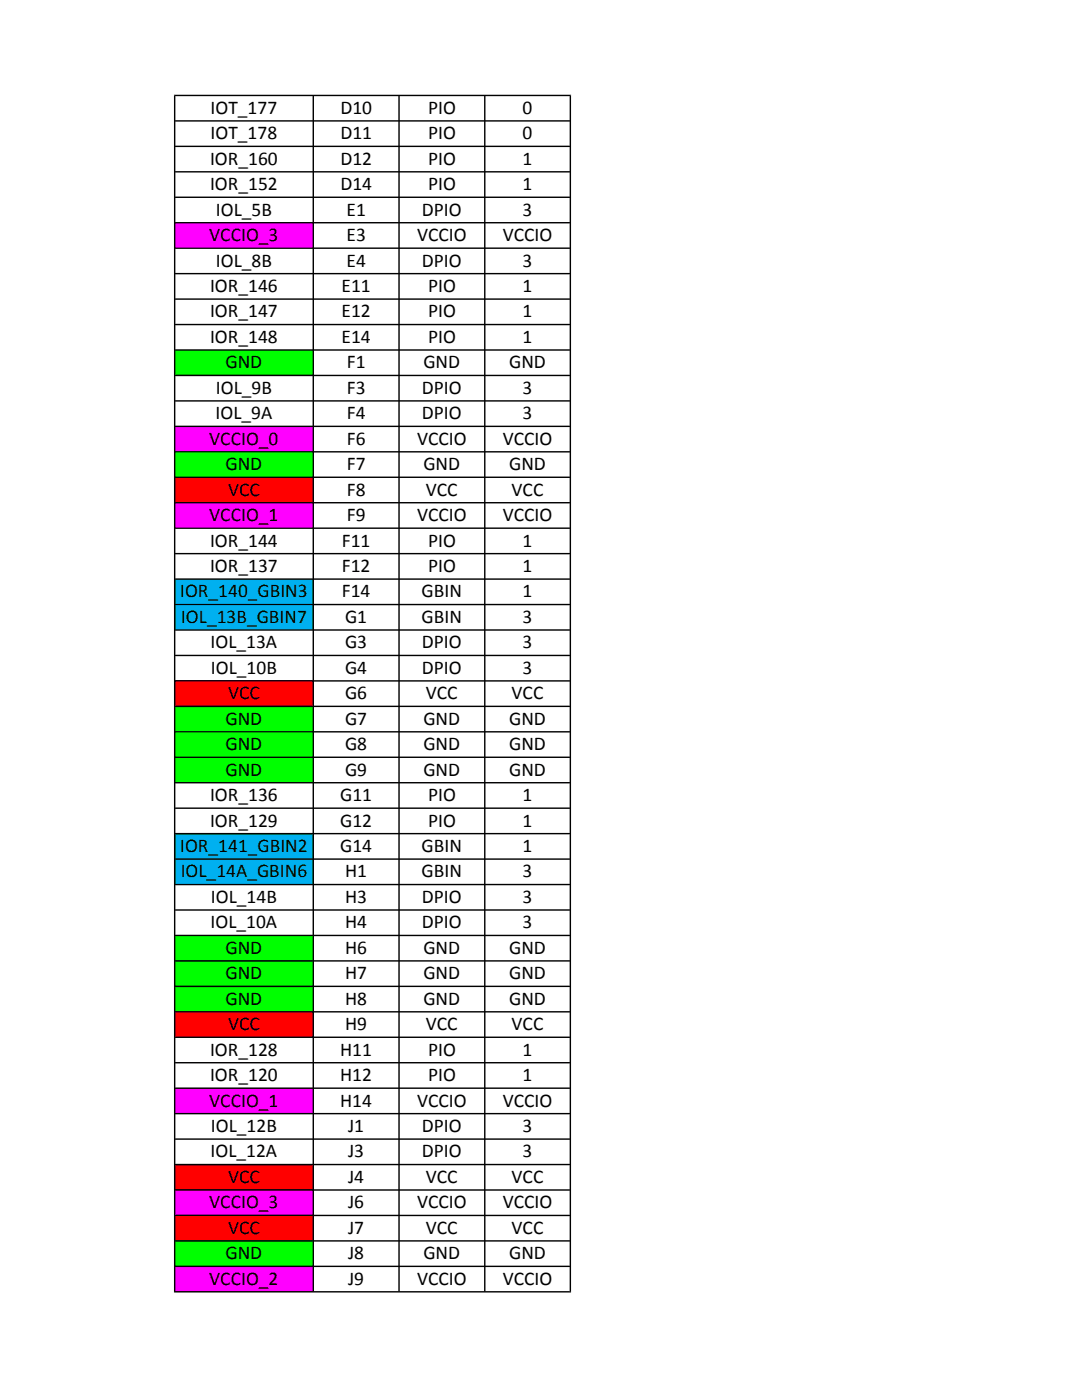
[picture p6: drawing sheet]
<svg xmlns="http://www.w3.org/2000/svg" width="216mm" height="279mm" viewBox="0 0 216 279" stroke-linecap="round" stroke-linejoin="round" font-family="sans-serif">
<path d="M34.9 44.4h27.6v5.1h-27.6z" fill-rule="evenodd" fill="#f0f"/>
<path d="M34.9 69.8h27.6v5.1h-27.6z" fill-rule="evenodd" fill="#0f0"/>
<path d="M34.9 85.1h27.6v5h-27.6z" fill-rule="evenodd" fill="#f0f"/>
<path d="M34.9 90.1h27.6v5.1h-27.6z" fill-rule="evenodd" fill="#0f0"/>
<path d="M34.9 95.2h27.6v5.1h-27.6z" fill-rule="evenodd" fill="#f00"/>
<path d="M34.9 100.3h27.6v5.1h-27.6z" fill-rule="evenodd" fill="#f0f"/>
<path d="M34.9 115.5h27.6v10.2h-27.6z" fill-rule="evenodd" fill="#00b0f0"/>
<path d="M34.9 135.9h27.6v5h-27.6z" fill-rule="evenodd" fill="#f00"/>
<path d="M34.9 140.9h27.6v15.3h-27.6z" fill-rule="evenodd" fill="#0f0"/>
<path d="M34.9 166.3h27.6v10.2h-27.6z" fill-rule="evenodd" fill="#00b0f0"/>
<path d="M34.9 186.7h27.6v15.2h-27.6z" fill-rule="evenodd" fill="#0f0"/>
<path d="M34.9 201.9h27.6v5.1h-27.6z" fill-rule="evenodd" fill="#f00"/>
<path d="M34.9 217.1h27.6v5.1h-27.6z" fill-rule="evenodd" fill="#f0f"/>
<path d="M34.9 232.4h27.6v5.1h-27.6z" fill-rule="evenodd" fill="#f00"/>
<path d="M34.9 237.5h27.6v5h-27.6z" fill-rule="evenodd" fill="#f0f"/>
<path d="M34.9 242.5h27.6v5.1h-27.6z" fill-rule="evenodd" fill="#f00"/>
<path d="M34.9 247.6h27.6v5.1h-27.6z" fill-rule="evenodd" fill="#0f0"/>
<path d="M34.9 252.7h27.6v5.1h-27.6z" fill-rule="evenodd" fill="#f0f"/>
<g fill="#000">
<path d="M34.7 18.9l.3 .3v238.5l-.3 .3z" fill-rule="evenodd"/>
<path d="M62.5 19.1l.2 .1v238.5l-.2 .1-.1-.1v-238.5z" fill-rule="evenodd"/>
<path d="M79.6 19.1l.2 .1v238.5l-.2 .1-.1-.1v-238.5z" fill-rule="evenodd"/>
<path d="M96.7 19.1l.2 .1v238.5l-.2 .1-.1-.1v-238.5z" fill-rule="evenodd"/>
<path d="M34.7 18.9h79.2l-.2 .3h-78.7z" fill-rule="evenodd"/>
<path d="M113.9 18.9v239.1l-.2-.3v-238.5z" fill-rule="evenodd"/>
<path d="M35 24h78.7l.1 .1-.1 .2h-78.7l-.1-.2z" fill-rule="evenodd"/>
<path d="M34.9 29.2l.1-.1h78.7l.1 .1-.1 .2h-78.7z" fill-rule="evenodd"/>
<path d="M35 34.1h78.7l.1 .2-.1 .1h-78.7l-.1-.1z" fill-rule="evenodd"/>
<path d="M34.9 39.4l.1-.2h78.7l.1 .2-.1 .1h-78.7z" fill-rule="evenodd"/>
<path d="M35 44.3h78.7l.1 .1-.1 .2h-78.7l-.1-.2z" fill-rule="evenodd"/>
<path d="M35 49.4h78.7l.1 .1-.1 .2h-78.7l-.1-.2z" fill-rule="evenodd"/>
<path d="M34.9 54.6l.1-.1h78.7l.1 .1-.1 .2h-78.7z" fill-rule="evenodd"/>
<path d="M35 59.5h78.7l.1 .2-.1 .1h-78.7l-.1-.1z" fill-rule="evenodd"/>
<path d="M34.9 64.8l.1-.2h78.7l.1 .2-.1 .1h-78.7z" fill-rule="evenodd"/>
<path d="M35 69.7h78.7l.1 .1-.1 .2h-78.7l-.1-.2z" fill-rule="evenodd"/>
<path d="M35 74.8h78.7l.1 .1-.1 .2h-78.7l-.1-.2z" fill-rule="evenodd"/>
<path d="M34.9 80l.1-.1h78.7l.1 .1-.1 .2h-78.7z" fill-rule="evenodd"/>
<path d="M35 84.9h78.7l.1 .2-.1 .1h-78.7l-.1-.1z" fill-rule="evenodd"/>
<path d="M34.9 90.2l.1-.2h78.7l.1 .2-.1 .1h-78.7z" fill-rule="evenodd"/>
<path d="M35 95.1h78.7l.1 .1-.1 .2h-78.7l-.1-.2z" fill-rule="evenodd"/>
<path d="M34.9 100.3l.1-.1h78.7l.1 .1-.1 .2h-78.7z" fill-rule="evenodd"/>
<path d="M34.9 105.4l.1-.1h78.7l.1 .1-.1 .2h-78.7z" fill-rule="evenodd"/>
<path d="M35 110.3h78.7l.1 .2-.1 .1h-78.7l-.1-.1z" fill-rule="evenodd"/>
<path d="M34.9 115.6l.1-.2h78.7l.1 .2-.1 .1h-78.7z" fill-rule="evenodd"/>
<path d="M34.9 120.7l.1-.2h78.7l.1 .2-.1 .1h-78.7z" fill-rule="evenodd"/>
<path d="M34.9 125.7l.1-.1h78.7l.1 .1-.1 .2h-78.7z" fill-rule="evenodd"/>
<path d="M34.9 130.8l.1-.1h78.7l.1 .1-.1 .2h-78.7z" fill-rule="evenodd"/>
<path d="M35 135.7h78.7l.1 .2-.1 .1h-78.7l-.1-.1z" fill-rule="evenodd"/>
<path d="M34.9 141l.1-.2h78.7l.1 .2-.1 .1h-78.7z" fill-rule="evenodd"/>
<path d="M34.9 146l.1-.1h78.7l.1 .1-.1 .2h-78.7z" fill-rule="evenodd"/>
<path d="M34.9 151.1l.1-.1h78.7l.1 .1-.1 .2h-78.7z" fill-rule="evenodd"/>
<path d="M34.9 156.2l.1-.1h78.7l.1 .1-.1 .2h-78.7z" fill-rule="evenodd"/>
<path d="M35 161.1h78.7l.1 .2-.1 .1h-78.7l-.1-.1z" fill-rule="evenodd"/>
<path d="M34.9 166.4l.1-.2h78.7l.1 .2-.1 .1h-78.7z" fill-rule="evenodd"/>
<path d="M34.9 171.4l.1-.1h78.7l.1 .1-.1 .2h-78.7z" fill-rule="evenodd"/>
<path d="M35 176.4h78.7l.1 .1-.1 .2h-78.7l-.1-.2z" fill-rule="evenodd"/>
<path d="M34.9 181.6l.1-.1h78.7l.1 .1-.1 .2h-78.7z" fill-rule="evenodd"/>
<path d="M35 186.5h78.7l.1 .2-.1 .1h-78.7l-.1-.1z" fill-rule="evenodd"/>
<path d="M35 191.6h78.7l.1 .2-.1 .1h-78.7l-.1-.1z" fill-rule="evenodd"/>
<path d="M34.9 196.8l.1-.1h78.7l.1 .1-.1 .2h-78.7z" fill-rule="evenodd"/>
<path d="M34.9 201.9l.1-.1h78.7l.1 .1-.1 .2h-78.7z" fill-rule="evenodd"/>
<path d="M35 206.9h78.7l.1 .1-.1 .2h-78.7l-.1-.2z" fill-rule="evenodd"/>
<path d="M34.9 212.1l.1-.2h78.7l.1 .2-.1 .1h-78.7z" fill-rule="evenodd"/>
<path d="M35 217h78.7l.1 .2-.1 .1h-78.7l-.1-.1z" fill-rule="evenodd"/>
<path d="M35 222.1h78.7l.1 .1-.1 .2h-78.7l-.1-.2z" fill-rule="evenodd"/>
<path d="M34.9 227.3l.1-.1h78.7l.1 .1-.1 .2h-78.7z" fill-rule="evenodd"/>
<path d="M35 232.3h78.7l.1 .1-.1 .2h-78.7l-.1-.2z" fill-rule="evenodd"/>
<path d="M34.9 237.5l.1-.2h78.7l.1 .2-.1 .1h-78.7z" fill-rule="evenodd"/>
<path d="M35 242.4h78.7l.1 .2-.1 .1h-78.7l-.1-.1z" fill-rule="evenodd"/>
<path d="M35 247.5h78.7l.1 .1-.1 .2h-78.7l-.1-.2z" fill-rule="evenodd"/>
<path d="M35 252.6h78.7l.1 .1-.1 .2h-78.7l-.1-.2z" fill-rule="evenodd"/>
<path d="M35 257.7h78.7l.2 .3h-79.2z" fill-rule="evenodd"/>
</g>
<g font-size="3.9">
<text x="42" y="22.7">IOT_177</text>
<text x="67.9" y="22.7">D10</text>
<text x="85.4" y="22.7">PIO</text>
<text x="104.3" y="22.7">0</text>
<text x="42" y="27.8">IOT_178</text>
<text x="67.9" y="27.8">D11</text>
<text x="85.4" y="27.8">PIO</text>
<text x="104.3" y="27.8">0</text>
<text x="41.9" y="32.9">IOR_160</text>
<text x="67.9" y="32.9">D12</text>
<text x="85.4" y="32.9">PIO</text>
<text x="104.3" y="32.9">1</text>
<text x="41.9" y="38">IOR_152</text>
<text x="67.9" y="38">D14</text>
<text x="85.4" y="38">PIO</text>
<text x="104.3" y="38">1</text>
<text x="43.1" y="43">IOL_5B</text>
<text x="69.1" y="43">E1</text>
<text x="84.2" y="43">DPIO</text>
<text x="104.3" y="43">3</text>
<text x="41.8" y="48.1">VCCIO_3</text>
<text x="43.1" y="53.2">IOL_8B</text>
<text x="69.1" y="48.1">E3</text>
<text x="69.1" y="53.2">E4</text>
<text x="83.2" y="48.1">VCCIO</text>
<text x="84.2" y="53.2">DPIO</text>
<text x="100.3" y="48.1">VCCIO</text>
<text x="104.3" y="53.2">3</text>
<text x="41.9" y="58.3">IOR_146</text>
<text x="68.2" y="58.3">E11</text>
<text x="85.4" y="58.3">PIO</text>
<text x="104.3" y="58.3">1</text>
<text x="41.9" y="63.4">IOR_147</text>
<text x="68.2" y="63.4">E12</text>
<text x="85.4" y="63.4">PIO</text>
<text x="104.3" y="63.4">1</text>
<text x="41.9" y="68.4">IOR_148</text>
<text x="68.2" y="68.4">E14</text>
<text x="85.4" y="68.4">PIO</text>
<text x="104.3" y="68.4">1</text>
<text x="45" y="73.5">GND</text>
<text x="69.2" y="73.5">F1</text>
<text x="84.5" y="73.5">GND</text>
<text x="101.6" y="73.5">GND</text>
<text x="43" y="83.7">IOL_9A</text>
<text x="43.1" y="78.6">IOL_9B</text>
<text x="69.2" y="78.6">F3</text>
<text x="69.2" y="83.7">F4</text>
<text x="84.2" y="78.6">DPIO</text>
<text x="84.2" y="83.7">DPIO</text>
<text x="104.3" y="78.6">3</text>
<text x="104.3" y="83.7">3</text>
<text x="41.8" y="88.8">VCCIO_0</text>
<text x="69.2" y="88.8">F6</text>
<text x="83.2" y="88.8">VCCIO</text>
<text x="100.3" y="88.8">VCCIO</text>
<text x="45" y="93.8">GND</text>
<text x="69.2" y="93.8">F7</text>
<text x="84.5" y="93.8">GND</text>
<text x="101.6" y="93.8">GND</text>
<text x="45.5" y="98.9">VCC</text>
<text x="69.2" y="98.9">F8</text>
<text x="85" y="98.9">VCC</text>
<text x="102.1" y="98.9">VCC</text>
<text x="41.8" y="104">VCCIO_1</text>
<text x="69.2" y="104">F9</text>
<text x="83.2" y="104">VCCIO</text>
<text x="100.3" y="104">VCCIO</text>
<text x="41.9" y="109.1">IOR_144</text>
<text x="68.2" y="109.1">F11</text>
<text x="85.4" y="109.1">PIO</text>
<text x="104.3" y="109.1">1</text>
<text x="35.9" y="119.2">IOR_140_GBIN3</text>
<text x="41.9" y="114.2">IOR_137</text>
<text x="68.2" y="114.2">F12</text>
<text x="68.2" y="119.2">F14</text>
<text x="84.1" y="119.2">GBIN</text>
<text x="85.4" y="114.2">PIO</text>
<text x="104.3" y="114.2">1</text>
<text x="104.3" y="119.2">1</text>
<text x="36.1" y="124.3">IOL_13B_GBIN7</text>
<text x="68.9" y="124.3">G1</text>
<text x="84.1" y="124.3">GBIN</text>
<text x="104.3" y="124.3">3</text>
<text x="42" y="129.4">IOL_13A</text>
<text x="68.9" y="129.4">G3</text>
<text x="84.2" y="129.4">DPIO</text>
<text x="104.3" y="129.4">3</text>
<text x="42.1" y="134.5">IOL_10B</text>
<text x="68.9" y="134.5">G4</text>
<text x="84.2" y="134.5">DPIO</text>
<text x="104.3" y="134.5">3</text>
<text x="45.5" y="139.6">VCC</text>
<text x="68.9" y="139.6">G6</text>
<text x="85" y="139.6">VCC</text>
<text x="102.1" y="139.6">VCC</text>
<text x="45" y="144.6">GND</text>
<text x="45" y="149.7">GND</text>
<text x="68.9" y="144.6">G7</text>
<text x="68.9" y="149.7">G8</text>
<text x="84.5" y="144.6">GND</text>
<text x="84.5" y="149.7">GND</text>
<text x="101.6" y="144.6">GND</text>
<text x="101.6" y="149.7">GND</text>
<text x="45" y="154.8">GND</text>
<text x="68.9" y="154.8">G9</text>
<text x="84.5" y="154.8">GND</text>
<text x="101.6" y="154.8">GND</text>
<text x="41.9" y="159.9">IOR_136</text>
<text x="67.9" y="159.9">G11</text>
<text x="85.4" y="159.9">PIO</text>
<text x="104.3" y="159.9">1</text>
<text x="41.9" y="165">IOR_129</text>
<text x="67.9" y="165">G12</text>
<text x="85.4" y="165">PIO</text>
<text x="104.3" y="165">1</text>
<text x="35.9" y="170">IOR_141_GBIN2</text>
<text x="67.9" y="170">G14</text>
<text x="84.1" y="170">GBIN</text>
<text x="104.3" y="170">1</text>
<text x="36.1" y="175.1">IOL_14A_GBIN6</text>
<text x="68.9" y="175.1">H1</text>
<text x="84.1" y="175.1">GBIN</text>
<text x="104.3" y="175.1">3</text>
<text x="42" y="185.3">IOL_10A</text>
<text x="42.1" y="180.2">IOL_14B</text>
<text x="68.9" y="180.2">H3</text>
<text x="68.9" y="185.3">H4</text>
<text x="84.2" y="180.2">DPIO</text>
<text x="84.2" y="185.3">DPIO</text>
<text x="104.3" y="180.2">3</text>
<text x="104.3" y="185.3">3</text>
<text x="45" y="190.4">GND</text>
<text x="68.9" y="190.4">H6</text>
<text x="84.5" y="190.4">GND</text>
<text x="101.6" y="190.4">GND</text>
<text x="45" y="195.4">GND</text>
<text x="68.9" y="195.4">H7</text>
<text x="84.5" y="195.4">GND</text>
<text x="101.6" y="195.4">GND</text>
<text x="45" y="200.5">GND</text>
<text x="68.9" y="200.5">H8</text>
<text x="84.5" y="200.5">GND</text>
<text x="101.6" y="200.5">GND</text>
<text x="45.5" y="205.6">VCC</text>
<text x="68.9" y="205.6">H9</text>
<text x="85" y="205.6">VCC</text>
<text x="102.1" y="205.6">VCC</text>
<text x="41.9" y="210.7">IOR_128</text>
<text x="41.9" y="215.8">IOR_120</text>
<text x="67.9" y="210.7">H11</text>
<text x="67.9" y="215.8">H12</text>
<text x="85.4" y="210.7">PIO</text>
<text x="85.4" y="215.8">PIO</text>
<text x="104.3" y="210.7">1</text>
<text x="104.3" y="215.8">1</text>
<text x="41.8" y="220.8">VCCIO_1</text>
<text x="67.9" y="220.8">H14</text>
<text x="83.2" y="220.8">VCCIO</text>
<text x="100.3" y="220.8">VCCIO</text>
<text x="42.1" y="225.9">IOL_12B</text>
<text x="69.5" y="225.9">J1</text>
<text x="84.2" y="225.9">DPIO</text>
<text x="104.3" y="225.9">3</text>
<text x="42" y="231">IOL_12A</text>
<text x="69.5" y="231">J3</text>
<text x="84.2" y="231">DPIO</text>
<text x="104.3" y="231">3</text>
<text x="45.5" y="236.1">VCC</text>
<text x="69.5" y="236.1">J4</text>
<text x="85" y="236.1">VCC</text>
<text x="102.1" y="236.1">VCC</text>
<text x="41.8" y="241.2">VCCIO_3</text>
<text x="69.5" y="241.2">J6</text>
<text x="83.2" y="241.2">VCCIO</text>
<text x="100.3" y="241.2">VCCIO</text>
<text x="45" y="251.3">GND</text>
<text x="45.5" y="246.2">VCC</text>
<text x="69.5" y="246.2">J7</text>
<text x="69.5" y="251.3">J8</text>
<text x="84.5" y="251.3">GND</text>
<text x="85" y="246.2">VCC</text>
<text x="101.6" y="251.3">GND</text>
<text x="102.1" y="246.2">VCC</text>
<text x="41.8" y="256.4">VCCIO_2</text>
<text x="69.5" y="256.4">J9</text>
<text x="83.2" y="256.4">VCCIO</text>
<text x="100.3" y="256.4">VCCIO</text>
</g>
</svg>
